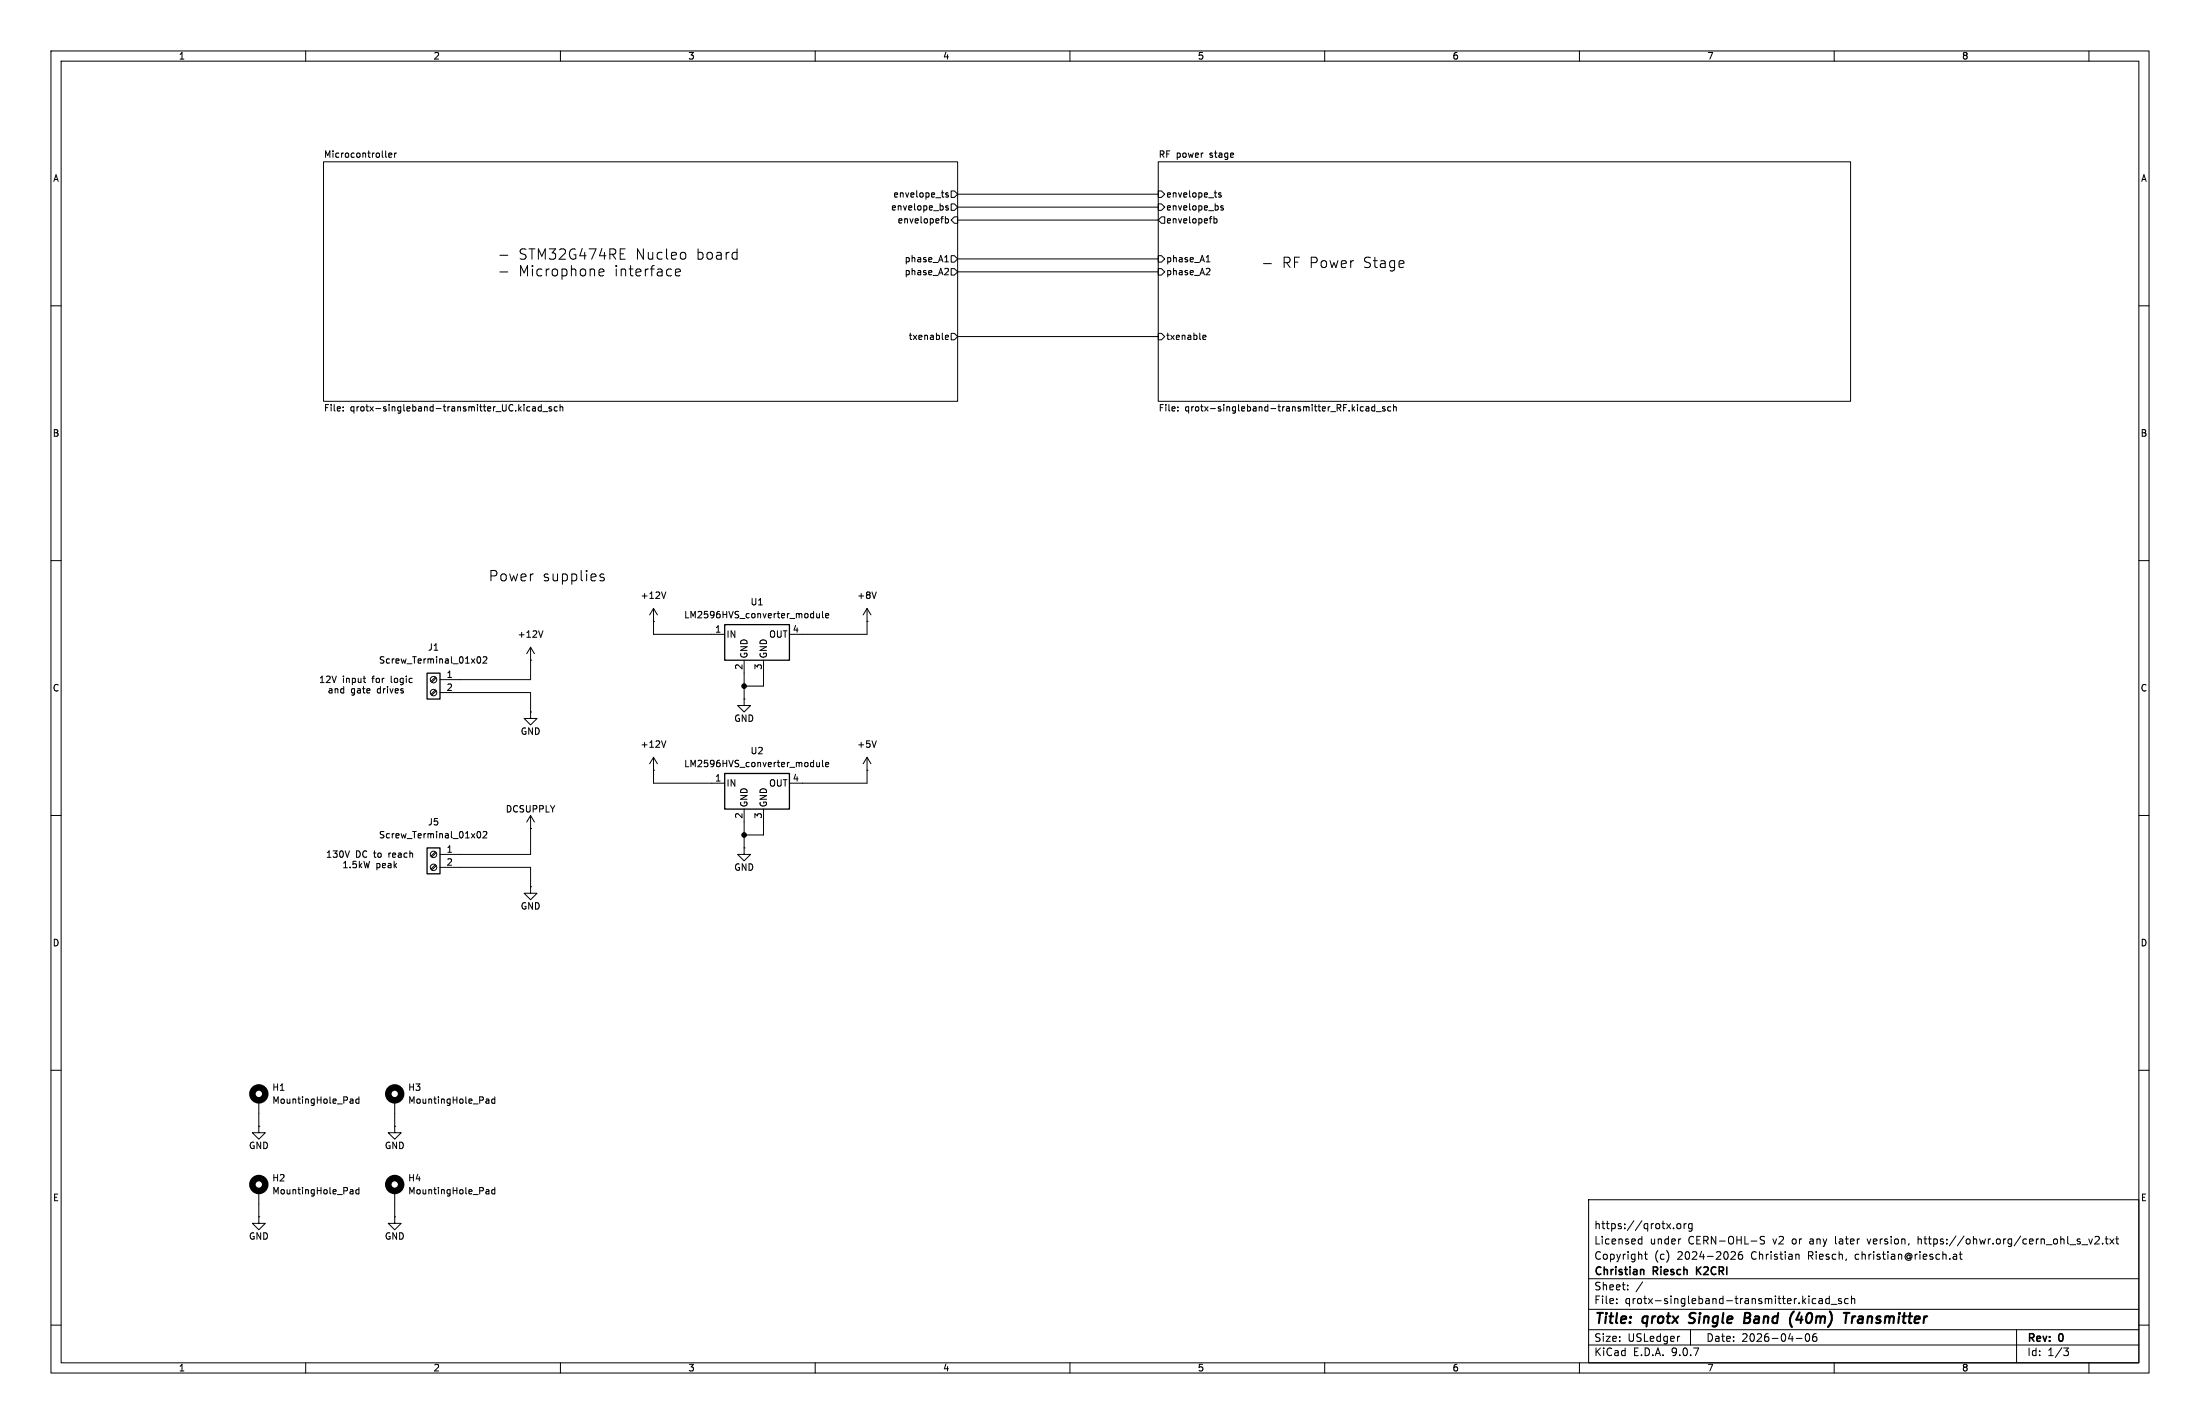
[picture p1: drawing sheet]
(kicad_sch
 (version 20250114)
 (generator "eeschema")
 (generator_version "9.0")
 (paper "USLedger")
 (title_block
  (title "qrotx Single Band (40m) Transmitter")
  (date "2026-04-06")
  (rev "0")
  (company "Christian Riesch K2CRI")
  (comment 1 "Copyright (c) 2024-2026 Christian Riesch, christian@riesch.at")
  (comment 2 "Licensed under CERN-OHL-S v2 or any later version, https://ohwr.org/cern_ohl_s_v2.txt")
  (comment 3 "https://qrotx.org"))
 (lib_symbols
  (symbol "Connector:Screw_Terminal_01x02"
   (pin_names
    (offset 1.016) (hide yes)) (exclude_from_sim no) (in_bom yes) (on_board yes)
   (property "Reference" "J" (at 0 2.54 0) (effects (font (size 1.27 1.27))))
   (property "Value" "Screw_Terminal_01x02" (at 0 -5.08 0) (effects (font (size 1.27 1.27))))
   (property "Footprint" "" (at 0 0 0) (effects (font (size 1.27 1.27)) (hide yes)))
   (property "Datasheet" "~" (at 0 0 0) (effects (font (size 1.27 1.27)) (hide yes)))
   (property "Description" "Generic screw terminal, single row, 01x02, script generated (kicad-library-utils/schlib/autogen/connector/)" (at 0 0 0) (effects (font (size 1.27 1.27)) (hide yes)))
   (symbol "Screw_Terminal_01x02_1_1"
    (rectangle (start -1.27 1.27) (end 1.27 -3.81) (stroke (width 0.254) (type default)) (fill (type background)))
    (polyline (pts (xy -0.5334 0.3302) (xy 0.3302 -0.508)) (stroke (width 0.1524) (type default)) (fill (type none)))
    (polyline (pts (xy -0.5334 -2.2098) (xy 0.3302 -3.048)) (stroke (width 0.1524) (type default)) (fill (type none)))
    (polyline (pts (xy -0.3556 0.508) (xy 0.508 -0.3302)) (stroke (width 0.1524) (type default)) (fill (type none)))
    (polyline (pts (xy -0.3556 -2.032) (xy 0.508 -2.8702)) (stroke (width 0.1524) (type default)) (fill (type none)))
    (circle (center 0 0) (radius 0.635) (stroke (width 0.1524) (type default)) (fill (type none)))
    (circle (center 0 -2.54) (radius 0.635) (stroke (width 0.1524) (type default)) (fill (type none)))
    (pin passive line (at -5.08 0 0) (length 3.81) (name "Pin_1" (effects (font (size 1.27 1.27)))) (number "1" (effects (font (size 1.27 1.27)))))
    (pin passive line (at -5.08 -2.54 0) (length 3.81) (name "Pin_2" (effects (font (size 1.27 1.27)))) (number "2" (effects (font (size 1.27 1.27))))))
   (embedded_fonts no))
  (symbol "Mechanical:MountingHole_Pad"
   (pin_numbers (hide yes))
   (pin_names
    (offset 1.016) (hide yes)) (exclude_from_sim yes) (in_bom no) (on_board yes)
   (property "Reference" "H" (at 0 6.35 0) (effects (font (size 1.27 1.27))))
   (property "Value" "MountingHole_Pad" (at 0 4.445 0) (effects (font (size 1.27 1.27))))
   (property "Footprint" "" (at 0 0 0) (effects (font (size 1.27 1.27)) (hide yes)))
   (property "Datasheet" "~" (at 0 0 0) (effects (font (size 1.27 1.27)) (hide yes)))
   (property "Description" "Mounting Hole with connection" (at 0 0 0) (effects (font (size 1.27 1.27)) (hide yes)))
   (symbol "MountingHole_Pad_0_1"
    (circle (center 0 1.27) (radius 1.27) (stroke (width 1.27) (type default)) (fill (type none))))
   (symbol "MountingHole_Pad_1_1"
    (pin input line (at 0 -2.54 90) (length 2.54) (name "1" (effects (font (size 1.27 1.27)))) (number "1" (effects (font (size 1.27 1.27))))))
   (embedded_fonts no))
  (symbol "power:+48V"
   (power)
   (pin_numbers (hide yes))
   (pin_names
    (offset 0) (hide yes)) (exclude_from_sim no) (in_bom yes) (on_board yes)
   (property "Reference" "#PWR" (at 0 -3.81 0) (effects (font (size 1.27 1.27)) (hide yes)))
   (property "Value" "+48V" (at 0 3.556 0) (effects (font (size 1.27 1.27))))
   (property "Footprint" "" (at 0 0 0) (effects (font (size 1.27 1.27)) (hide yes)))
   (property "Datasheet" "" (at 0 0 0) (effects (font (size 1.27 1.27)) (hide yes)))
   (property "Description" "Power symbol creates a global label with name \"+48V\"" (at 0 0 0) (effects (font (size 1.27 1.27)) (hide yes)))
   (symbol "+48V_0_1"
    (polyline (pts (xy -0.762 1.27) (xy 0 2.54)) (stroke (width 0) (type default)) (fill (type none)))
    (polyline (pts (xy 0 2.54) (xy 0.762 1.27)) (stroke (width 0) (type default)) (fill (type none)))
    (polyline (pts (xy 0 0) (xy 0 2.54)) (stroke (width 0) (type default)) (fill (type none))))
   (symbol "+48V_1_1"
    (pin power_in line (at 0 0 90) (length 0) (name "~" (effects (font (size 1.27 1.27)))) (number "1" (effects (font (size 1.27 1.27))))))
   (embedded_fonts no))
  (symbol "power:+5V"
   (power)
   (pin_numbers (hide yes))
   (pin_names
    (offset 0) (hide yes)) (exclude_from_sim no) (in_bom yes) (on_board yes)
   (property "Reference" "#PWR" (at 0 -3.81 0) (effects (font (size 1.27 1.27)) (hide yes)))
   (property "Value" "+5V" (at 0 3.556 0) (effects (font (size 1.27 1.27))))
   (property "Footprint" "" (at 0 0 0) (effects (font (size 1.27 1.27)) (hide yes)))
   (property "Datasheet" "" (at 0 0 0) (effects (font (size 1.27 1.27)) (hide yes)))
   (property "Description" "Power symbol creates a global label with name \"+5V\"" (at 0 0 0) (effects (font (size 1.27 1.27)) (hide yes)))
   (symbol "+5V_0_1"
    (polyline (pts (xy -0.762 1.27) (xy 0 2.54)) (stroke (width 0) (type default)) (fill (type none)))
    (polyline (pts (xy 0 2.54) (xy 0.762 1.27)) (stroke (width 0) (type default)) (fill (type none)))
    (polyline (pts (xy 0 0) (xy 0 2.54)) (stroke (width 0) (type default)) (fill (type none))))
   (symbol "+5V_1_1"
    (pin power_in line (at 0 0 90) (length 0) (name "~" (effects (font (size 1.27 1.27)))) (number "1" (effects (font (size 1.27 1.27))))))
   (embedded_fonts no))
  (symbol "power:+8V"
   (power)
   (pin_numbers (hide yes))
   (pin_names
    (offset 0) (hide yes)) (exclude_from_sim no) (in_bom yes) (on_board yes)
   (property "Reference" "#PWR" (at 0 -3.81 0) (effects (font (size 1.27 1.27)) (hide yes)))
   (property "Value" "+8V" (at 0 3.556 0) (effects (font (size 1.27 1.27))))
   (property "Footprint" "" (at 0 0 0) (effects (font (size 1.27 1.27)) (hide yes)))
   (property "Datasheet" "" (at 0 0 0) (effects (font (size 1.27 1.27)) (hide yes)))
   (property "Description" "Power symbol creates a global label with name \"+8V\"" (at 0 0 0) (effects (font (size 1.27 1.27)) (hide yes)))
   (symbol "+8V_0_1"
    (polyline (pts (xy -0.762 1.27) (xy 0 2.54)) (stroke (width 0) (type default)) (fill (type none)))
    (polyline (pts (xy 0 2.54) (xy 0.762 1.27)) (stroke (width 0) (type default)) (fill (type none)))
    (polyline (pts (xy 0 0) (xy 0 2.54)) (stroke (width 0) (type default)) (fill (type none))))
   (symbol "+8V_1_1"
    (pin power_in line (at 0 0 90) (length 0) (name "~" (effects (font (size 1.27 1.27)))) (number "1" (effects (font (size 1.27 1.27))))))
   (embedded_fonts no))
  (symbol "power:GND"
   (power)
   (pin_numbers (hide yes))
   (pin_names
    (offset 0) (hide yes)) (exclude_from_sim no) (in_bom yes) (on_board yes)
   (property "Reference" "#PWR" (at 0 -6.35 0) (effects (font (size 1.27 1.27)) (hide yes)))
   (property "Value" "GND" (at 0 -3.81 0) (effects (font (size 1.27 1.27))))
   (property "Footprint" "" (at 0 0 0) (effects (font (size 1.27 1.27)) (hide yes)))
   (property "Datasheet" "" (at 0 0 0) (effects (font (size 1.27 1.27)) (hide yes)))
   (property "Description" "Power symbol creates a global label with name \"GND\" , ground" (at 0 0 0) (effects (font (size 1.27 1.27)) (hide yes)))
   (symbol "GND_0_1"
    (polyline (pts (xy 0 0) (xy 0 -1.27) (xy 1.27 -1.27) (xy 0 -2.54) (xy -1.27 -1.27) (xy 0 -1.27)) (stroke (width 0) (type default)) (fill (type none))))
   (symbol "GND_1_1"
    (pin power_in line (at 0 0 270) (length 0) (name "~" (effects (font (size 1.27 1.27)))) (number "1" (effects (font (size 1.27 1.27))))))
   (embedded_fonts no))
  (symbol "transmitter_components:LM2596HVS_converter_module"
   (pin_names
    (offset 0.254)) (exclude_from_sim no) (in_bom yes) (on_board yes)
   (property "Reference" "U" (at -3.81 3.175 0) (effects (font (size 1.27 1.27))))
   (property "Value" "LM2596HVS_converter_module" (at 0 3.175 0) (effects (font (size 1.27 1.27)) (justify left)))
   (property "Footprint" "transmitter_components:LM2596HVS module" (at 1.27 -6.35 0) (effects (font (size 1.27 1.27)
    (italic yes)) (justify left) (hide yes)))
   (property "Datasheet" "" (at 0 0 0) (effects (font (size 1.27 1.27)) (hide yes)))
   (property "Description" "" (at 0 0 0) (effects (font (size 1.27 1.27)) (hide yes)))
   (symbol "LM2596HVS_converter_module_0_1"
    (rectangle (start -5.08 1.905) (end 7.62 -5.08) (stroke (width 0.254) (type default)) (fill (type background))))
   (symbol "LM2596HVS_converter_module_1_1"
    (pin power_in line (at -7.62 0 0) (length 2.54) (name "IN" (effects (font (size 1.27 1.27)))) (number "1" (effects (font (size 1.27 1.27)))))
    (pin power_in line (at -1.27 -7.62 90) (length 2.54) (name "GND" (effects (font (size 1.27 1.27)))) (number "2" (effects (font (size 1.27 1.27)))))
    (pin power_in line (at 2.54 -7.62 90) (length 2.54) (name "GND" (effects (font (size 1.27 1.27)))) (number "3" (effects (font (size 1.27 1.27)))))
    (pin power_out line (at 10.16 0 180) (length 2.54) (name "OUT" (effects (font (size 1.27 1.27)))) (number "4" (effects (font (size 1.27 1.27))))))
   (embedded_fonts no)))
 (text "Power supplies"
  (exclude_from_sim no)
  (at 107.442 113.284 0)
  (effects (font (size 2.032 2.032))))
 (text "130V DC to reach\n1.5kW peak"
  (exclude_from_sim no)
  (at 72.644 168.91 0)
  (effects (font (size 1.27 1.27))))
 (text "- STM32G474RE Nucleo board\n- Microphone interface"
  (exclude_from_sim no)
  (at 97.536 51.816 0)
  (effects (font (size 2.032 2.032)) (justify left)))
 (text "12V input for logic\nand gate drives"
  (exclude_from_sim no)
  (at 71.882 134.62 0)
  (effects (font (size 1.27 1.27))))
 (text "- RF Power Stage"
  (exclude_from_sim no)
  (at 247.396 51.816 0)
  (effects (font (size 2.032 2.032)) (justify left)))
 (junction
  (at 146.05 134.62)
  (diameter 0)
  (color 0 0 0 0))
 (junction
  (at 146.05 163.83)
  (diameter 0)
  (color 0 0 0 0))
 (wire
  (pts (xy 157.48 153.67) (xy 170.18 153.67))
  (stroke (width 0) (type default)))
 (wire
  (pts (xy 149.86 132.08) (xy 149.86 134.62))
  (stroke (width 0) (type default)))
 (wire
  (pts (xy 139.7 153.67) (xy 128.27 153.67))
  (stroke (width 0) (type default)))
 (wire
  (pts (xy 90.17 133.35) (xy 104.14 133.35))
  (stroke (width 0) (type default)))
 (wire
  (pts (xy 104.14 167.64) (xy 104.14 162.56))
  (stroke (width 0) (type default)))
 (wire
  (pts (xy 50.8 218.44) (xy 50.8 220.98))
  (stroke (width 0) (type default)))
 (wire
  (pts (xy 187.96 50.8) (xy 227.33 50.8))
  (stroke (width 0) (type default)))
 (wire
  (pts (xy 77.47 218.44) (xy 77.47 220.98))
  (stroke (width 0) (type default)))
 (wire
  (pts (xy 187.96 38.1) (xy 227.33 38.1))
  (stroke (width 0) (type default)))
 (wire
  (pts (xy 90.17 170.18) (xy 104.14 170.18))
  (stroke (width 0) (type default)))
 (wire
  (pts (xy 187.96 53.34) (xy 227.33 53.34))
  (stroke (width 0) (type default)))
 (wire
  (pts (xy 128.27 124.46) (xy 128.27 121.92))
  (stroke (width 0) (type default)))
 (wire
  (pts (xy 187.96 40.64) (xy 227.33 40.64))
  (stroke (width 0) (type default)))
 (wire
  (pts (xy 90.17 135.89) (xy 104.14 135.89))
  (stroke (width 0) (type default)))
 (wire
  (pts (xy 146.05 161.29) (xy 146.05 163.83))
  (stroke (width 0) (type default)))
 (wire
  (pts (xy 90.17 167.64) (xy 104.14 167.64))
  (stroke (width 0) (type default)))
 (wire
  (pts (xy 50.8 236.22) (xy 50.8 238.76))
  (stroke (width 0) (type default)))
 (wire
  (pts (xy 146.05 163.83) (xy 146.05 166.37))
  (stroke (width 0) (type default)))
 (wire
  (pts (xy 146.05 134.62) (xy 149.86 134.62))
  (stroke (width 0) (type default)))
 (wire
  (pts (xy 77.47 236.22) (xy 77.47 238.76))
  (stroke (width 0) (type default)))
 (wire
  (pts (xy 139.7 124.46) (xy 128.27 124.46))
  (stroke (width 0) (type default)))
 (wire
  (pts (xy 128.27 153.67) (xy 128.27 151.13))
  (stroke (width 0) (type default)))
 (wire
  (pts (xy 104.14 170.18) (xy 104.14 173.99))
  (stroke (width 0) (type default)))
 (wire
  (pts (xy 146.05 134.62) (xy 146.05 137.16))
  (stroke (width 0) (type default)))
 (wire
  (pts (xy 146.05 132.08) (xy 146.05 134.62))
  (stroke (width 0) (type default)))
 (wire
  (pts (xy 170.18 153.67) (xy 170.18 151.13))
  (stroke (width 0) (type default)))
 (wire
  (pts (xy 104.14 135.89) (xy 104.14 139.7))
  (stroke (width 0) (type default)))
 (wire
  (pts (xy 170.18 124.46) (xy 170.18 121.92))
  (stroke (width 0) (type default)))
 (wire
  (pts (xy 187.96 66.04) (xy 227.33 66.04))
  (stroke (width 0) (type default)))
 (wire
  (pts (xy 157.48 124.46) (xy 170.18 124.46))
  (stroke (width 0) (type default)))
 (wire
  (pts (xy 104.14 133.35) (xy 104.14 129.54))
  (stroke (width 0) (type default)))
 (wire
  (pts (xy 146.05 163.83) (xy 149.86 163.83))
  (stroke (width 0) (type default)))
 (wire
  (pts (xy 187.96 43.18) (xy 227.33 43.18))
  (stroke (width 0) (type default)))
 (wire
  (pts (xy 149.86 161.29) (xy 149.86 163.83))
  (stroke (width 0) (type default)))
 (symbol
  (lib_id "transmitter_components:LM2596HVS_converter_module")
  (at 147.32 153.67 0)
  (unit 1)
  (exclude_from_sim no)
  (in_bom yes)
  (on_board yes)
  (dnp no)
  (fields_autoplaced yes)
  (property "Reference" "U2" (at 148.59 147.32 0) (effects (font (size 1.27 1.27))))
  (property "Value" "LM2596HVS_converter_module" (at 148.59 149.86 0) (effects (font (size 1.27 1.27))))
  (property "Footprint" "qrotx_components:LM2596HVS module" (at 148.59 160.02 0) (effects (font (size 1.27 1.27)
    (italic yes)) (justify left) (hide yes)))
  (property "Datasheet" "" (at 147.32 153.67 0) (effects (font (size 1.27 1.27)) (hide yes)))
  (property "Description" "" (at 147.32 153.67 0) (effects (font (size 1.27 1.27)) (hide yes)))
  (pin "4")
  (pin "2")
  (pin "1")
  (pin "3"))
 (symbol
  (lib_id "power:GND")
  (at 104.14 139.7 0)
  (unit 1)
  (exclude_from_sim no)
  (in_bom yes)
  (on_board yes)
  (dnp no)
  (property "Reference" "#PWR06" (at 104.14 146.05 0) (effects (font (size 1.27 1.27)) (hide yes)))
  (property "Value" "GND" (at 104.14 143.51 0) (effects (font (size 1.27 1.27))))
  (property "Footprint" "" (at 104.14 139.7 0) (effects (font (size 1.27 1.27)) (hide yes)))
  (property "Datasheet" "" (at 104.14 139.7 0) (effects (font (size 1.27 1.27)) (hide yes)))
  (property "Description" "Power symbol creates a global label with name \"GND\" , ground" (at 104.14 139.7 0) (effects (font (size 1.27 1.27)) (hide yes)))
  (pin "1"))
 (symbol
  (lib_id "Connector:Screw_Terminal_01x02")
  (at 85.09 167.64 0)
  (mirror y)
  (unit 1)
  (exclude_from_sim no)
  (in_bom yes)
  (on_board yes)
  (dnp no)
  (fields_autoplaced yes)
  (property "Reference" "J5" (at 85.09 161.29 0) (effects (font (size 1.27 1.27))))
  (property "Value" "Screw_Terminal_01x02" (at 85.09 163.83 0) (effects (font (size 1.27 1.27))))
  (property "Footprint" "Connector_Phoenix_GMSTB:PhoenixContact_GMSTBV_2,5_2-GF-7,62_1x02_P7.62mm_Vertical_ThreadedFlange_MountHole" (at 85.09 167.64 0) (effects (font (size 1.27 1.27)) (hide yes)))
  (property "Datasheet" "~" (at 85.09 167.64 0) (effects (font (size 1.27 1.27)) (hide yes)))
  (property "Description" "Generic screw terminal, single row, 01x02, script generated (kicad-library-utils/schlib/autogen/connector/)" (at 85.09 167.64 0) (effects (font (size 1.27 1.27)) (hide yes)))
  (pin "2")
  (pin "1"))
 (symbol
  (lib_id "power:GND")
  (at 146.05 137.16 0)
  (unit 1)
  (exclude_from_sim no)
  (in_bom yes)
  (on_board yes)
  (dnp no)
  (property "Reference" "#PWR09" (at 146.05 143.51 0) (effects (font (size 1.27 1.27)) (hide yes)))
  (property "Value" "GND" (at 146.05 140.97 0) (effects (font (size 1.27 1.27))))
  (property "Footprint" "" (at 146.05 137.16 0) (effects (font (size 1.27 1.27)) (hide yes)))
  (property "Datasheet" "" (at 146.05 137.16 0) (effects (font (size 1.27 1.27)) (hide yes)))
  (property "Description" "Power symbol creates a global label with name \"GND\" , ground" (at 146.05 137.16 0) (effects (font (size 1.27 1.27)) (hide yes)))
  (pin "1"))
 (symbol
  (lib_id "Connector:Screw_Terminal_01x02")
  (at 85.09 133.35 0)
  (mirror y)
  (unit 1)
  (exclude_from_sim no)
  (in_bom yes)
  (on_board yes)
  (dnp no)
  (fields_autoplaced yes)
  (property "Reference" "J1" (at 85.09 127 0) (effects (font (size 1.27 1.27))))
  (property "Value" "Screw_Terminal_01x02" (at 85.09 129.54 0) (effects (font (size 1.27 1.27))))
  (property "Footprint" "Connector_Phoenix_GMSTB:PhoenixContact_GMSTBV_2,5_2-GF-7,62_1x02_P7.62mm_Vertical_ThreadedFlange_MountHole" (at 85.09 133.35 0) (effects (font (size 1.27 1.27)) (hide yes)))
  (property "Datasheet" "~" (at 85.09 133.35 0) (effects (font (size 1.27 1.27)) (hide yes)))
  (property "Description" "Generic screw terminal, single row, 01x02, script generated (kicad-library-utils/schlib/autogen/connector/)" (at 85.09 133.35 0) (effects (font (size 1.27 1.27)) (hide yes)))
  (pin "2")
  (pin "1"))
 (symbol
  (lib_id "power:GND")
  (at 77.47 238.76 0)
  (unit 1)
  (exclude_from_sim no)
  (in_bom yes)
  (on_board yes)
  (dnp no)
  (property "Reference" "#PWR04" (at 77.47 245.11 0) (effects (font (size 1.27 1.27)) (hide yes)))
  (property "Value" "GND" (at 77.47 242.57 0) (effects (font (size 1.27 1.27))))
  (property "Footprint" "" (at 77.47 238.76 0) (effects (font (size 1.27 1.27)) (hide yes)))
  (property "Datasheet" "" (at 77.47 238.76 0) (effects (font (size 1.27 1.27)) (hide yes)))
  (property "Description" "Power symbol creates a global label with name \"GND\" , ground" (at 77.47 238.76 0) (effects (font (size 1.27 1.27)) (hide yes)))
  (pin "1"))
 (symbol
  (lib_id "power:GND")
  (at 146.05 166.37 0)
  (unit 1)
  (exclude_from_sim no)
  (in_bom yes)
  (on_board yes)
  (dnp no)
  (property "Reference" "#PWR010" (at 146.05 172.72 0) (effects (font (size 1.27 1.27)) (hide yes)))
  (property "Value" "GND" (at 146.05 170.18 0) (effects (font (size 1.27 1.27))))
  (property "Footprint" "" (at 146.05 166.37 0) (effects (font (size 1.27 1.27)) (hide yes)))
  (property "Datasheet" "" (at 146.05 166.37 0) (effects (font (size 1.27 1.27)) (hide yes)))
  (property "Description" "Power symbol creates a global label with name \"GND\" , ground" (at 146.05 166.37 0) (effects (font (size 1.27 1.27)) (hide yes)))
  (pin "1"))
 (symbol
  (lib_id "transmitter_components:LM2596HVS_converter_module")
  (at 147.32 124.46 0)
  (unit 1)
  (exclude_from_sim no)
  (in_bom yes)
  (on_board yes)
  (dnp no)
  (fields_autoplaced yes)
  (property "Reference" "U1" (at 148.59 118.11 0) (effects (font (size 1.27 1.27))))
  (property "Value" "LM2596HVS_converter_module" (at 148.59 120.65 0) (effects (font (size 1.27 1.27))))
  (property "Footprint" "qrotx_components:LM2596HVS module" (at 148.59 130.81 0) (effects (font (size 1.27 1.27)
    (italic yes)) (justify left) (hide yes)))
  (property "Datasheet" "" (at 147.32 124.46 0) (effects (font (size 1.27 1.27)) (hide yes)))
  (property "Description" "" (at 147.32 124.46 0) (effects (font (size 1.27 1.27)) (hide yes)))
  (pin "4")
  (pin "2")
  (pin "1")
  (pin "3"))
 (symbol
  (lib_id "Mechanical:MountingHole_Pad")
  (at 77.47 233.68 0)
  (unit 1)
  (exclude_from_sim yes)
  (in_bom no)
  (on_board yes)
  (dnp no)
  (fields_autoplaced yes)
  (property "Reference" "H4" (at 80.01 231.1399 0) (effects (font (size 1.27 1.27)) (justify left)))
  (property "Value" "MountingHole_Pad" (at 80.01 233.6799 0) (effects (font (size 1.27 1.27)) (justify left)))
  (property "Footprint" "MountingHole:MountingHole_3.2mm_M3_Pad" (at 77.47 233.68 0) (effects (font (size 1.27 1.27)) (hide yes)))
  (property "Datasheet" "~" (at 77.47 233.68 0) (effects (font (size 1.27 1.27)) (hide yes)))
  (property "Description" "Mounting Hole with connection" (at 77.47 233.68 0) (effects (font (size 1.27 1.27)) (hide yes)))
  (pin "1"))
 (symbol
  (lib_id "Mechanical:MountingHole_Pad")
  (at 77.47 215.9 0)
  (unit 1)
  (exclude_from_sim yes)
  (in_bom no)
  (on_board yes)
  (dnp no)
  (fields_autoplaced yes)
  (property "Reference" "H3" (at 80.01 213.3599 0) (effects (font (size 1.27 1.27)) (justify left)))
  (property "Value" "MountingHole_Pad" (at 80.01 215.8999 0) (effects (font (size 1.27 1.27)) (justify left)))
  (property "Footprint" "MountingHole:MountingHole_3.2mm_M3_Pad" (at 77.47 215.9 0) (effects (font (size 1.27 1.27)) (hide yes)))
  (property "Datasheet" "~" (at 77.47 215.9 0) (effects (font (size 1.27 1.27)) (hide yes)))
  (property "Description" "Mounting Hole with connection" (at 77.47 215.9 0) (effects (font (size 1.27 1.27)) (hide yes)))
  (pin "1"))
 (symbol
  (lib_id "power:+48V")
  (at 128.27 121.92 0)
  (unit 1)
  (exclude_from_sim no)
  (in_bom yes)
  (on_board yes)
  (dnp no)
  (fields_autoplaced yes)
  (property "Reference" "#PWR07" (at 128.27 125.73 0) (effects (font (size 1.27 1.27)) (hide yes)))
  (property "Value" "+12V" (at 128.27 116.84 0) (effects (font (size 1.27 1.27))))
  (property "Footprint" "" (at 128.27 121.92 0) (effects (font (size 1.27 1.27)) (hide yes)))
  (property "Datasheet" "" (at 128.27 121.92 0) (effects (font (size 1.27 1.27)) (hide yes)))
  (property "Description" "Power symbol creates a global label with name \"+48V\"" (at 128.27 121.92 0) (effects (font (size 1.27 1.27)) (hide yes)))
  (pin "1"))
 (symbol
  (lib_id "power:GND")
  (at 50.8 238.76 0)
  (unit 1)
  (exclude_from_sim no)
  (in_bom yes)
  (on_board yes)
  (dnp no)
  (property "Reference" "#PWR02" (at 50.8 245.11 0) (effects (font (size 1.27 1.27)) (hide yes)))
  (property "Value" "GND" (at 50.8 242.57 0) (effects (font (size 1.27 1.27))))
  (property "Footprint" "" (at 50.8 238.76 0) (effects (font (size 1.27 1.27)) (hide yes)))
  (property "Datasheet" "" (at 50.8 238.76 0) (effects (font (size 1.27 1.27)) (hide yes)))
  (property "Description" "Power symbol creates a global label with name \"GND\" , ground" (at 50.8 238.76 0) (effects (font (size 1.27 1.27)) (hide yes)))
  (pin "1"))
 (symbol
  (lib_id "power:+48V")
  (at 104.14 129.54 0)
  (unit 1)
  (exclude_from_sim no)
  (in_bom yes)
  (on_board yes)
  (dnp no)
  (fields_autoplaced yes)
  (property "Reference" "#PWR05" (at 104.14 133.35 0) (effects (font (size 1.27 1.27)) (hide yes)))
  (property "Value" "+12V" (at 104.14 124.46 0) (effects (font (size 1.27 1.27))))
  (property "Footprint" "" (at 104.14 129.54 0) (effects (font (size 1.27 1.27)) (hide yes)))
  (property "Datasheet" "" (at 104.14 129.54 0) (effects (font (size 1.27 1.27)) (hide yes)))
  (property "Description" "Power symbol creates a global label with name \"+48V\"" (at 104.14 129.54 0) (effects (font (size 1.27 1.27)) (hide yes)))
  (pin "1"))
 (symbol
  (lib_id "Mechanical:MountingHole_Pad")
  (at 50.8 215.9 0)
  (unit 1)
  (exclude_from_sim yes)
  (in_bom no)
  (on_board yes)
  (dnp no)
  (fields_autoplaced yes)
  (property "Reference" "H1" (at 53.34 213.3599 0) (effects (font (size 1.27 1.27)) (justify left)))
  (property "Value" "MountingHole_Pad" (at 53.34 215.8999 0) (effects (font (size 1.27 1.27)) (justify left)))
  (property "Footprint" "MountingHole:MountingHole_3.2mm_M3_Pad" (at 50.8 215.9 0) (effects (font (size 1.27 1.27)) (hide yes)))
  (property "Datasheet" "~" (at 50.8 215.9 0) (effects (font (size 1.27 1.27)) (hide yes)))
  (property "Description" "Mounting Hole with connection" (at 50.8 215.9 0) (effects (font (size 1.27 1.27)) (hide yes)))
  (pin "1"))
 (symbol
  (lib_id "power:GND")
  (at 50.8 220.98 0)
  (unit 1)
  (exclude_from_sim no)
  (in_bom yes)
  (on_board yes)
  (dnp no)
  (property "Reference" "#PWR01" (at 50.8 227.33 0) (effects (font (size 1.27 1.27)) (hide yes)))
  (property "Value" "GND" (at 50.8 224.79 0) (effects (font (size 1.27 1.27))))
  (property "Footprint" "" (at 50.8 220.98 0) (effects (font (size 1.27 1.27)) (hide yes)))
  (property "Datasheet" "" (at 50.8 220.98 0) (effects (font (size 1.27 1.27)) (hide yes)))
  (property "Description" "Power symbol creates a global label with name \"GND\" , ground" (at 50.8 220.98 0) (effects (font (size 1.27 1.27)) (hide yes)))
  (pin "1"))
 (symbol
  (lib_id "Mechanical:MountingHole_Pad")
  (at 50.8 233.68 0)
  (unit 1)
  (exclude_from_sim yes)
  (in_bom no)
  (on_board yes)
  (dnp no)
  (fields_autoplaced yes)
  (property "Reference" "H2" (at 53.34 231.1399 0) (effects (font (size 1.27 1.27)) (justify left)))
  (property "Value" "MountingHole_Pad" (at 53.34 233.6799 0) (effects (font (size 1.27 1.27)) (justify left)))
  (property "Footprint" "MountingHole:MountingHole_3.2mm_M3_Pad" (at 50.8 233.68 0) (effects (font (size 1.27 1.27)) (hide yes)))
  (property "Datasheet" "~" (at 50.8 233.68 0) (effects (font (size 1.27 1.27)) (hide yes)))
  (property "Description" "Mounting Hole with connection" (at 50.8 233.68 0) (effects (font (size 1.27 1.27)) (hide yes)))
  (pin "1"))
 (symbol
  (lib_id "power:+8V")
  (at 170.18 121.92 0)
  (unit 1)
  (exclude_from_sim no)
  (in_bom yes)
  (on_board yes)
  (dnp no)
  (fields_autoplaced yes)
  (property "Reference" "#PWR011" (at 170.18 125.73 0) (effects (font (size 1.27 1.27)) (hide yes)))
  (property "Value" "+8V" (at 170.18 116.84 0) (effects (font (size 1.27 1.27))))
  (property "Footprint" "" (at 170.18 121.92 0) (effects (font (size 1.27 1.27)) (hide yes)))
  (property "Datasheet" "" (at 170.18 121.92 0) (effects (font (size 1.27 1.27)) (hide yes)))
  (property "Description" "Power symbol creates a global label with name \"+8V\"" (at 170.18 121.92 0) (effects (font (size 1.27 1.27)) (hide yes)))
  (pin "1"))
 (symbol
  (lib_id "power:GND")
  (at 104.14 173.99 0)
  (unit 1)
  (exclude_from_sim no)
  (in_bom yes)
  (on_board yes)
  (dnp no)
  (property "Reference" "#PWR059" (at 104.14 180.34 0) (effects (font (size 1.27 1.27)) (hide yes)))
  (property "Value" "GND" (at 104.14 177.8 0) (effects (font (size 1.27 1.27))))
  (property "Footprint" "" (at 104.14 173.99 0) (effects (font (size 1.27 1.27)) (hide yes)))
  (property "Datasheet" "" (at 104.14 173.99 0) (effects (font (size 1.27 1.27)) (hide yes)))
  (property "Description" "Power symbol creates a global label with name \"GND\" , ground" (at 104.14 173.99 0) (effects (font (size 1.27 1.27)) (hide yes)))
  (pin "1"))
 (symbol
  (lib_id "power:+5V")
  (at 170.18 151.13 0)
  (unit 1)
  (exclude_from_sim no)
  (in_bom yes)
  (on_board yes)
  (dnp no)
  (fields_autoplaced yes)
  (property "Reference" "#PWR012" (at 170.18 154.94 0) (effects (font (size 1.27 1.27)) (hide yes)))
  (property "Value" "+5V" (at 170.18 146.05 0) (effects (font (size 1.27 1.27))))
  (property "Footprint" "" (at 170.18 151.13 0) (effects (font (size 1.27 1.27)) (hide yes)))
  (property "Datasheet" "" (at 170.18 151.13 0) (effects (font (size 1.27 1.27)) (hide yes)))
  (property "Description" "Power symbol creates a global label with name \"+5V\"" (at 170.18 151.13 0) (effects (font (size 1.27 1.27)) (hide yes)))
  (pin "1"))
 (symbol
  (lib_id "power:+48V")
  (at 128.27 151.13 0)
  (unit 1)
  (exclude_from_sim no)
  (in_bom yes)
  (on_board yes)
  (dnp no)
  (fields_autoplaced yes)
  (property "Reference" "#PWR08" (at 128.27 154.94 0) (effects (font (size 1.27 1.27)) (hide yes)))
  (property "Value" "+12V" (at 128.27 146.05 0) (effects (font (size 1.27 1.27))))
  (property "Footprint" "" (at 128.27 151.13 0) (effects (font (size 1.27 1.27)) (hide yes)))
  (property "Datasheet" "" (at 128.27 151.13 0) (effects (font (size 1.27 1.27)) (hide yes)))
  (property "Description" "Power symbol creates a global label with name \"+48V\"" (at 128.27 151.13 0) (effects (font (size 1.27 1.27)) (hide yes)))
  (pin "1"))
 (symbol
  (lib_id "power:GND")
  (at 77.47 220.98 0)
  (unit 1)
  (exclude_from_sim no)
  (in_bom yes)
  (on_board yes)
  (dnp no)
  (property "Reference" "#PWR03" (at 77.47 227.33 0) (effects (font (size 1.27 1.27)) (hide yes)))
  (property "Value" "GND" (at 77.47 224.79 0) (effects (font (size 1.27 1.27))))
  (property "Footprint" "" (at 77.47 220.98 0) (effects (font (size 1.27 1.27)) (hide yes)))
  (property "Datasheet" "" (at 77.47 220.98 0) (effects (font (size 1.27 1.27)) (hide yes)))
  (property "Description" "Power symbol creates a global label with name \"GND\" , ground" (at 77.47 220.98 0) (effects (font (size 1.27 1.27)) (hide yes)))
  (pin "1"))
 (symbol
  (lib_id "power:+48V")
  (at 104.14 162.56 0)
  (unit 1)
  (exclude_from_sim no)
  (in_bom yes)
  (on_board yes)
  (dnp no)
  (property "Reference" "#PWR058" (at 104.14 166.37 0) (effects (font (size 1.27 1.27)) (hide yes)))
  (property "Value" "DCSUPPLY" (at 104.14 158.75 0) (effects (font (size 1.27 1.27))))
  (property "Footprint" "" (at 104.14 162.56 0) (effects (font (size 1.27 1.27)) (hide yes)))
  (property "Datasheet" "" (at 104.14 162.56 0) (effects (font (size 1.27 1.27)) (hide yes)))
  (property "Description" "Power symbol creates a global label with name \"+48V\"" (at 104.14 162.56 0) (effects (font (size 1.27 1.27)) (hide yes)))
  (pin "1"))
 (sheet
  (at 63.5 31.75)
  (size 124.46 46.99)
  (exclude_from_sim no)
  (in_bom yes)
  (on_board yes)
  (dnp no)
  (fields_autoplaced yes)
  (stroke (width 0.1524) (type solid))
  (fill (color 0 0 0 0.0000))
  (property "Sheetname" "Microcontroller" (at 63.5 31.0384 0) (effects (font (size 1.27 1.27)) (justify left bottom)))
  (property "Sheetfile" "qrotx-singleband-transmitter_UC.kicad_sch" (at 63.5 79.3246 0) (effects (font (size 1.27 1.27)) (justify left top)))
  (pin "phase_A2" output (at 187.96 53.34 0) (effects (font (size 1.27 1.27)) (justify right)))
  (pin "phase_A1" output (at 187.96 50.8 0) (effects (font (size 1.27 1.27)) (justify right)))
  (pin "envelope_ts" output (at 187.96 38.1 0) (effects (font (size 1.27 1.27)) (justify right)))
  (pin "envelopefb" input (at 187.96 43.18 0) (effects (font (size 1.27 1.27)) (justify right)))
  (pin "envelope_bs" output (at 187.96 40.64 0) (effects (font (size 1.27 1.27)) (justify right)))
  (pin "txenable" output (at 187.96 66.04 0) (effects (font (size 1.27 1.27)) (justify right))))
 (sheet
  (at 227.33 31.75)
  (size 135.89 46.99)
  (exclude_from_sim no)
  (in_bom yes)
  (on_board yes)
  (dnp no)
  (fields_autoplaced yes)
  (stroke (width 0.1524) (type solid))
  (fill (color 0 0 0 0.0000))
  (property "Sheetname" "RF power stage" (at 227.33 31.0384 0) (effects (font (size 1.27 1.27)) (justify left bottom)))
  (property "Sheetfile" "qrotx-singleband-transmitter_RF.kicad_sch" (at 227.33 79.3246 0) (effects (font (size 1.27 1.27)) (justify left top)))
  (pin "phase_A1" input (at 227.33 50.8 180) (effects (font (size 1.27 1.27)) (justify left)))
  (pin "phase_A2" input (at 227.33 53.34 180) (effects (font (size 1.27 1.27)) (justify left)))
  (pin "txenable" input (at 227.33 66.04 180) (effects (font (size 1.27 1.27)) (justify left)))
  (pin "envelopefb" output (at 227.33 43.18 180) (effects (font (size 1.27 1.27)) (justify left)))
  (pin "envelope_ts" input (at 227.33 38.1 180) (effects (font (size 1.27 1.27)) (justify left)))
  (pin "envelope_bs" input (at 227.33 40.64 180) (effects (font (size 1.27 1.27)) (justify left))))
 (sheet_instances
  (path ""
   (page "1")))
 (embedded_fonts no))
